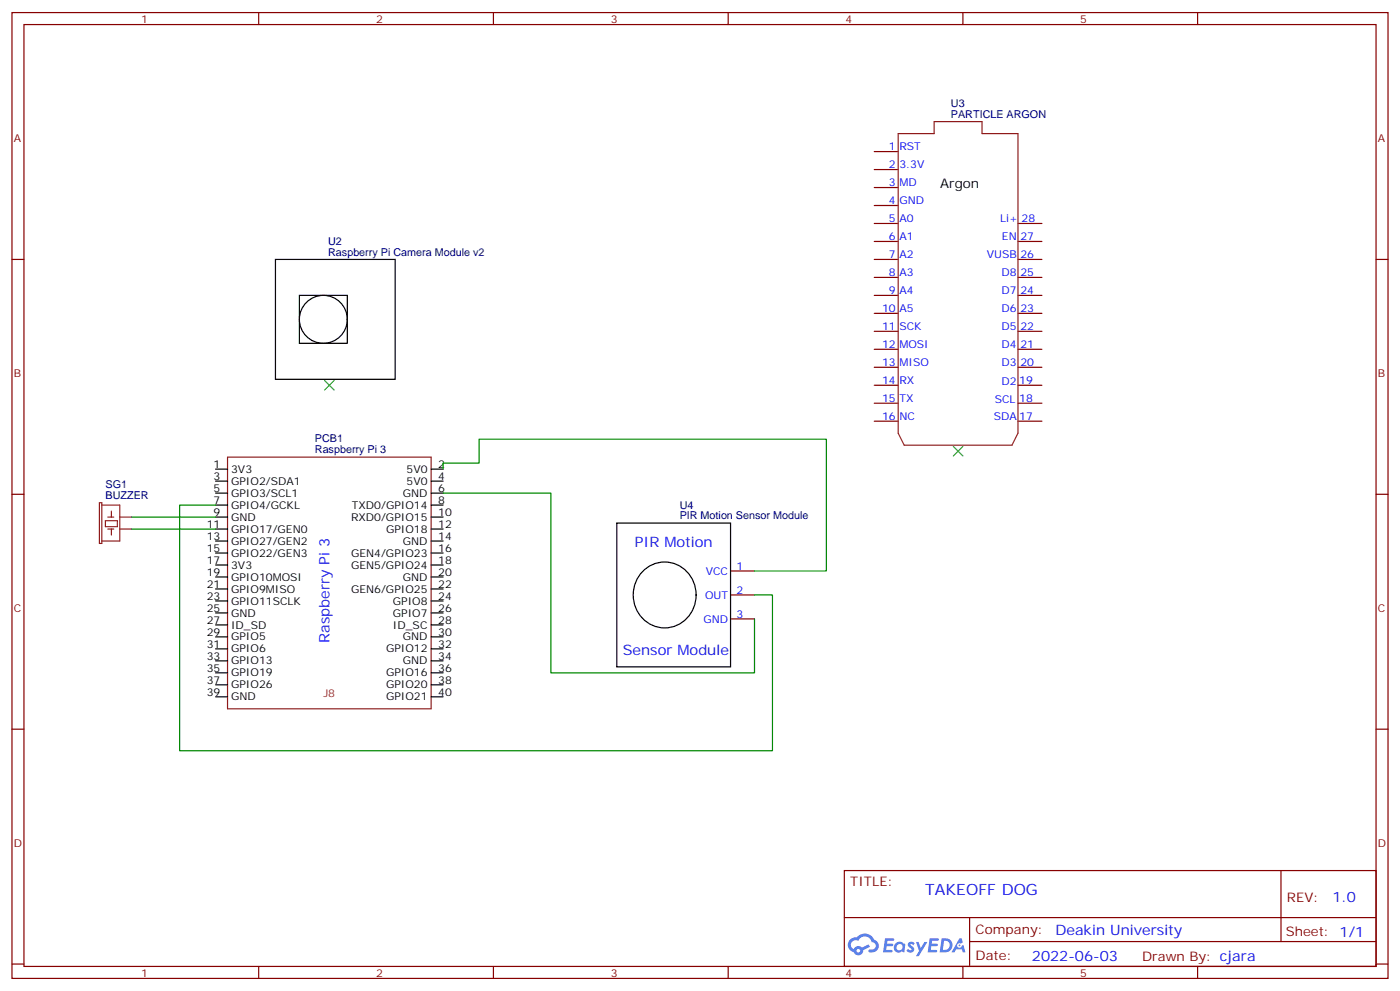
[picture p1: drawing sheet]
<svg xmlns="http://www.w3.org/2000/svg" width="412mm" height="292mm" viewBox="0 0 412 292" stroke-linecap="round" stroke-linejoin="round" font-family="sans-serif">
<g fill="none" stroke="#870000" stroke-width=".35">
<path d="M3.5 3.7h405.4v284.3h-405.4zM7.1 7.2h398.2v277.3h-398.2zM76.2 3.7v3.5M145.3 3.7v3.5M214.5 3.7v3.5M283.6 3.7v3.5M352.8 3.7v3.5M3.5 76.4h3.6M405.3 76.4h3.6M3.5 145.5h3.6M405.3 145.5h3.6M3.5 214.7h3.6"/>
<path d="M405.3 214.7h3.6M248.7 256.3h156.6v28.2h-156.6zM377.3 256.3v20.9M248.7 270.1h156.5M285.6 277.2h119.6M285.6 270.1v14.2M3.5 283.8h3.6M76.2 284.5v3.5M145.3 284.5v3.5M214.5 284.5v3.5M283.6 284.5v3.5M352.8 284.5v3.5"/>
<path d="M405.3 283.8h3.6"/>
</g>
<g fill="#5487ff">
<path d="M267.7 277.5a1.22 1.22 0 0 1 1.7 .2l-.4 .6a.47 .47 0 0 0-.3-.4 .47 .47 0 0 0-.5 .2l.1 .2a1.14 1.14 0 0 1 .8 1.8 1.14 1.14 0 0 1-1.9 0l-.2-.2 .5-.6 .7 .5a.29 .29 0 0 0 .3-.3 .29 .29 0 0 0-.2-.3 1.04 1.04 0 0 1-.6-1.7z"/>
<path d="M260.7 276.2h2.4l.3 .2-.2 .5-1.8 .1-.1 .8h1.5l.3 .4-.3 .4h-1.6l-.2 1.1h1.7l.2 .3-.2 .3-2.6 .1z"/>
<path d="M273.8 276.2h2.4l.3 .2-.1 .5-1.8 .1-.2 .8h1.6l.3 .4-.4 .4-1.6-.1-.1 1.1 1.7 .1 .2 .3-.2 .3-2.6 .1z"/>
<path d="M282.6 276.2h.7l.3 1.3-.6 .3a.69 .69 0 0 0-1 .3 .69 .69 0 0 0 .4 .9 .69 .69 0 0 0 .9-.6l.5-.2 .6 2.2h-.8l-.2-.9h-1.8l-.5 .9h-.8z"/>
<path d="M269.8 277.3h.8l.6 1.8 1.1-1.8h.9l-2.6 4.2h-.8l.9-1.5z"/>
<path d="M277.4 276.2l-.6 4.2h1.3a2.11 2.11 0 0 0 2.5-2.1 2.11 2.11 0 0 0-2.5-2.1zM278.1 277a1.39 1.39 0 0 1 1.7 1.4 1.39 1.39 0 0 1-1.8 1.2h-.3z"/>
<path d="M263.7 277.8a1.54 1.54 0 0 0-.1 2.2 1.54 1.54 0 0 0 2.2 .1l.6 .3 .3-2.3-.2-.3h-.4a1.49 1.49 0 0 0-2.4 0zM264 278.8a.94 .94 0 0 1 1.8 0 .94 .94 0 0 1-1.8 0z"/>
<path d="M250.4 276.6a2.18 2.18 0 0 0 1.1 3.7 1.44 1.44 0 0 0 1.6 .9 1.44 1.44 0 0 0 1.2-1.4l2-1.1-.5-.7-1.9 1a1.47 1.47 0 0 0-2.4 .4 1.39 1.39 0 0 1-.7-1.9 1.39 1.39 0 0 1 2-.5 2.12 2.12 0 0 1 2.2-1.3 2.12 2.12 0 0 1 1.9 1.7 1.14 1.14 0 0 1 1.1 1.4 1.14 1.14 0 0 1-1.7 .7 .43 .43 0 0 0-.5 .4 .43 .43 0 0 0 .4 .5 1.98 1.98 0 0 0 2.5-1.2 1.98 1.98 0 0 0-1.2-2.6 3.1 3.1 0 0 0-5.3-.6l-.9 .1zM252.3 279.9a.55 .55 0 0 1 1.1 0 .55 .55 0 0 1-1.1 0z"/>
<circle cx="282.6" cy="278.3" r=".26"/>
</g>
<path d="M264.6 39.3h10.6v-3.5h14.1v3.5h10.6v88.2l-1.8 3.6h-31.8l-1.7-3.6zM67 134.6h60v74.1h-60zM29.3 148h.7v12h-.7zM30 148.7h5.3v10.6h-5.3M31 153.3h3.6v1.7h-3.6zM31.7 155.8h1.8M31.7 152.2h1.8M32.8 150.5v1.7M32.8 155.8v1.7M35.3 155.8h3.5M35.3 152.2h3.5" fill="none" stroke="#8c2424" stroke-width=".35"/>
<g fill="none" stroke="#000" stroke-width=".35">
<path d="M81.1 76.4h35.3v35.3h-35.3zM88.2 87h14.1v14.1h-14.1zM63.5 138.1h3.5M127 138.1h3.5M63.5 141.6h3.5M63.5 145.2h3.5M63.5 148.7h3.5M63.5 152.2h3.5M63.5 155.8h3.5M63.5 159.3h3.5M127 141.6h3.5M127 145.2h3.5"/>
<path d="M127 148.7h3.5M127 152.2h3.5M127 155.8h3.5M127 159.3h3.5M181.7 154h33.5v42.3h-33.5zM63.5 162.8h3.5M63.5 166.3h3.5M63.5 169.9h3.5M63.5 173.4h3.5M63.5 176.9h3.5M127 162.8h3.5M127 166.3h3.5"/>
<path d="M127 169.9h3.5M127 173.4h3.5M127 176.9h3.5M189.6 167.9a9.3 9.3 0 0 1 10.7-1.2 9.3 9.3 0 0 1 4.7 9.7 9.2 9.2 0 0 1-9.8 8.4 9.2 9.2 0 0 1-8.7-9.6 9.9 9.9 0 0 1 3.1-7.3zM63.5 180.4h3.5M63.5 184h3.5M63.5 187.5h3.5M63.5 191h3.5M63.5 194.6h3.5M63.5 198.1h3.5M127 180.4h3.5M127 184h3.5"/>
<path d="M127 187.5h3.5M127 191h3.5M127 194.6h3.5M127 198.1h3.5M63.5 201.6h3.5M63.5 205.1h3.5M127 201.6h3.5M127 205.1h3.5"/>
<circle cx="95.2" cy="94" r="7.1"/>
</g>
<g fill="none" stroke="#870000" stroke-width=".35">
<path d="M257.5 44.6h7.1M257.5 49.9h7.1M257.5 55.2h7.1M257.5 60.5h7.1M257.5 65.8h7.1M257.5 71.1h7.1M257.5 76.4h7.1M299.9 65.8h7M299.9 71.1h7M299.9 76.4h7M257.5 81.7h7.1M257.5 87h7.1"/>
<path d="M257.5 92.3h7.1M257.5 97.5h7.1M299.9 81.7h7M299.9 87h7M299.9 92.3h7M299.9 97.5h7M257.5 102.8h7.1M257.5 108.1h7.1M257.5 113.4h7.1M257.5 118.7h7.1M299.9 102.8h7M299.9 108.1h7"/>
<path d="M299.9 113.4h7M299.9 118.7h7M257.5 124h7.1M299.9 124h7M215.2 168.1h7M215.2 175.2h7M215.2 182.2h7"/>
</g>
<path d="M130.5 138.1v-1.8h10.6v-7h102.3v38.8h-21.2M38.8 152.2h24.7M38.8 155.8h24.7M63.5 148.7h-10.6v72.3h174.6v-45.8h-5.3M130.5 145.2h31.8v52.9h59.9v-15.9" fill="none" stroke="#008700" stroke-width=".35"/>
<path d="M95.6 112l2.8 2.8M98.4 112l-2.8 2.8M280.8 131.4l2.8 2.8M283.6 131.4l-2.8 2.8" fill="none" stroke="#3c3" stroke-width=".35"/>
<text font-size="4.6" fill="#00f" x="272.6" y="263.6">TAKEOFF DOG</text>
<g font-size="4.2" fill="#00f">
<text x="187" y="161">PIR Motion</text>
<text x="97" y="189.3" transform="rotate(-90 97 189.3)">Raspberry Pi 3</text>
<text x="183.4" y="192.8">Sensor Module</text>
<text x="392.5" y="265.6">1.0</text>
<text x="310.9" y="275.1">Deakin University</text>
<text x="304" y="282.9">2022-06-03</text>
</g>
<text font-size="3.9" x="276.9" y="55.2">Argon</text>
<g font-size="3.9" fill="#800">
<text x="250.5" y="260.9">TITLE:</text>
<text x="379.1" y="265.6">REV:</text>
<text x="287.4" y="275.1">Company:</text>
<text x="378.7" y="275.7">Sheet: 1/1</text>
<text x="287.4" y="282.8">Date:</text>
<text x="336.4" y="282.8">Drawn By: cjara</text>
</g>
<g font-size="3.2" fill="#800">
<text x="41.6" y="6.7">1</text>
<text x="110.8" y="6.7">2</text>
<text x="179.9" y="6.7">3</text>
<text x="249.1" y="6.7">4</text>
<text x="318.2" y="6.7">5</text>
<text x="4.1" y="41.8">A</text>
<text x="405.9" y="41.8">A</text>
<text x="4.1" y="110.9">B</text>
<text x="405.9" y="110.9">B</text>
<text x="4.1" y="180.1">C</text>
<text x="405.9" y="180.1">C</text>
<text x="4.1" y="249.2">D</text>
<text x="405.9" y="249.2">D</text>
<text x="41.6" y="287.5">1</text>
<text x="110.8" y="287.5">2</text>
<text x="179.9" y="287.5">3</text>
<text x="249.1" y="287.5">4</text>
<text x="318.2" y="287.5">5</text>
</g>
<g font-size="3.2" fill="#000080">
<text x="280.1" y="34.7">PARTICLE ARGON</text>
<text x="280.1" y="31.6">U3</text>
<text x="96.7" y="75.3">Raspberry Pi Camera Module v2</text>
<text x="96.7" y="72.1">U2</text>
<text x="92.8" y="130.2">PCB1</text>
<text x="92.8" y="133.4">Raspberry Pi 3</text>
<text x="31.1" y="143.7">SG1</text>
<text x="31.1" y="146.9">BUZZER</text>
<text x="200.2" y="149.7">U4</text>
<text x="200.2" y="152.9">PIR Motion Sensor Module</text>
</g>
<g font-size="3.2" fill="#00f">
<text x="261.9" y="44.3">1</text>
<text x="264.9" y="44.3">RST</text>
<text x="261.9" y="49.6">2</text>
<text x="264.9" y="49.6">3.3V</text>
<text x="261.9" y="54.9">3</text>
<text x="264.9" y="54.9">MD</text>
<text x="261.9" y="60.1">4</text>
<text x="261.9" y="65.4">5</text>
<text x="264.9" y="60.1">GND</text>
<text x="264.9" y="65.4">A0</text>
<text x="294.6" y="65.4">Li+</text>
<text x="300.9" y="65.4">28</text>
<text x="261.9" y="70.7">6</text>
<text x="264.9" y="70.7">A1</text>
<text x="295.1" y="70.7">EN</text>
<text x="300.6" y="70.7">27</text>
<text x="261.9" y="76">7</text>
<text x="264.9" y="76">A2</text>
<text x="290.7" y="76">VUSB</text>
<text x="300.6" y="76">26</text>
<text x="261.9" y="81.3">8</text>
<text x="264.9" y="81.3">A3</text>
<text x="295" y="81.3">D8</text>
<text x="300.6" y="81.3">25</text>
<text x="261.9" y="86.6">9</text>
<text x="264.9" y="86.6">A4</text>
<text x="295" y="86.6">D7</text>
<text x="300.6" y="86.6">24</text>
<text x="259.8" y="91.9">10</text>
<text x="264.9" y="91.9">A5</text>
<text x="295" y="91.9">D6</text>
<text x="300.6" y="91.9">23</text>
<text x="259.8" y="97.2">11</text>
<text x="264.9" y="97.2">SCK</text>
<text x="295" y="97.2">D5</text>
<text x="300.6" y="97.2">22</text>
<text x="259.8" y="102.5">12</text>
<text x="259.8" y="107.8">13</text>
<text x="264.9" y="102.5">MOSI</text>
<text x="264.9" y="107.8">MISO</text>
<text x="295" y="107.8">D3</text>
<text x="295" y="102.5">D4</text>
<text x="300.6" y="107.8">20</text>
<text x="300.6" y="102.5">21</text>
<text x="259.8" y="113.1">14</text>
<text x="264.9" y="113.1">RX</text>
<text x="295" y="113.4">D2</text>
<text x="300.2" y="113.1">19</text>
<text x="259.8" y="118.4">15</text>
<text x="264.9" y="118.4">TX</text>
<text x="293" y="118.7">SCL</text>
<text x="300.2" y="118.4">18</text>
<text x="259.8" y="123.6">16</text>
<text x="264.9" y="123.6">NC</text>
<text x="292.7" y="123.6">SDA</text>
<text x="300.2" y="123.6">17</text>
<text x="217" y="167.7">1</text>
<text x="207.9" y="169.2">VCC</text>
<text x="207.7" y="176.2">OUT</text>
<text x="217" y="174.8">2</text>
<text x="207.2" y="183.3">GND</text>
<text x="217" y="181.9">3</text>
</g>
<g font-size="3.2">
<text x="62.9" y="137.8">1</text>
<text x="129.1" y="137.8">2</text>
<text x="62.9" y="141.3">3</text>
<text x="68.1" y="139.2">3V3</text>
<text x="68.1" y="142.7">GPIO2/SDA1</text>
<text x="119.7" y="139.2">5V0</text>
<text x="119.7" y="142.7">5V0</text>
<text x="129.1" y="141.3">4</text>
<text x="62.9" y="144.8">5</text>
<text x="62.9" y="148.3">7</text>
<text x="68.1" y="146.2">GPIO3/SCL1</text>
<text x="68.1" y="149.8">GPIO4/GCKL</text>
<text x="103.7" y="149.8">TXD0/GPIO14</text>
<text x="118.7" y="146.2">GND</text>
<text x="129.1" y="144.8">6</text>
<text x="129.1" y="148.3">8</text>
<text x="60.9" y="155.4">11</text>
<text x="62.9" y="151.9">9</text>
<text x="68.1" y="153.3">GND</text>
<text x="103.4" y="153.3">RXD0/GPIO15</text>
<text x="129.1" y="151.9">10</text>
<text x="129.1" y="155.4">12</text>
<text x="60.9" y="158.9">13</text>
<text x="68.1" y="156.8">GPIO17/GEN0</text>
<text x="68.1" y="160.3">GPIO27/GEN2</text>
<text x="113.7" y="156.8">GPIO18</text>
<text x="118.7" y="160.3">GND</text>
<text x="129.1" y="158.9">14</text>
<text x="60.9" y="162.5">15</text>
<text x="60.9" y="166">17</text>
<text x="68.1" y="163.9">GPIO22/GEN3</text>
<text x="68.1" y="167.4">3V3</text>
<text x="103.4" y="163.9">GEN4/GPIO23</text>
<text x="103.4" y="167.4">GEN5/GPIO24</text>
<text x="129.1" y="162.5">16</text>
<text x="129.1" y="166">18</text>
<text x="60.9" y="169.5">19</text>
<text x="60.9" y="173">21</text>
<text x="68.1" y="170.9">GPIO10MOSI</text>
<text x="118.7" y="170.9">GND</text>
<text x="129.1" y="169.5">20</text>
<text x="129.1" y="173">22</text>
<text x="60.9" y="176.6">23</text>
<text x="68.1" y="174.4">GPIO9MISO</text>
<text x="68.1" y="178">GPIO11SCLK</text>
<text x="103.4" y="174.4">GEN6/GPIO25</text>
<text x="115.7" y="178">GPIO8</text>
<text x="129.1" y="176.6">24</text>
<text x="60.9" y="180.1">25</text>
<text x="60.9" y="183.6">27</text>
<text x="68.1" y="181.5">GND</text>
<text x="68.1" y="185">ID_SD</text>
<text x="115.7" y="181.5">GPIO7</text>
<text x="115.8" y="185">ID_SC</text>
<text x="129.1" y="180.1">26</text>
<text x="129.1" y="183.6">28</text>
<text x="60.9" y="187.1">29</text>
<text x="60.9" y="190.7">31</text>
<text x="68.1" y="188.6">GPIO5</text>
<text x="118.7" y="188.6">GND</text>
<text x="129.1" y="187.1">30</text>
<text x="129.1" y="190.7">32</text>
<text x="60.9" y="194.2">33</text>
<text x="60.9" y="197.7">35</text>
<text x="68.1" y="192.1">GPIO6</text>
<text x="68.1" y="195.6">GPIO13</text>
<text x="113.7" y="192.1">GPIO12</text>
<text x="118.7" y="195.6">GND</text>
<text x="129.1" y="194.2">34</text>
<text x="129.1" y="197.7">36</text>
<text x="60.9" y="201.3">37</text>
<text x="68.1" y="199.1">GPIO19</text>
<text x="68.1" y="202.7">GPIO26</text>
<text x="113.7" y="199.1">GPIO16</text>
<text x="113.7" y="202.7">GPIO20</text>
<text x="129.1" y="201.3">38</text>
<text x="60.9" y="204.8">39</text>
<text x="68.1" y="206.2">GND</text>
<text x="113.7" y="206.2">GPIO21</text>
<text x="129.1" y="204.8">40</text>
</g>
<text font-size="3.2" fill="#8d2323" x="95.2" y="205.1">J8</text>
</svg>
